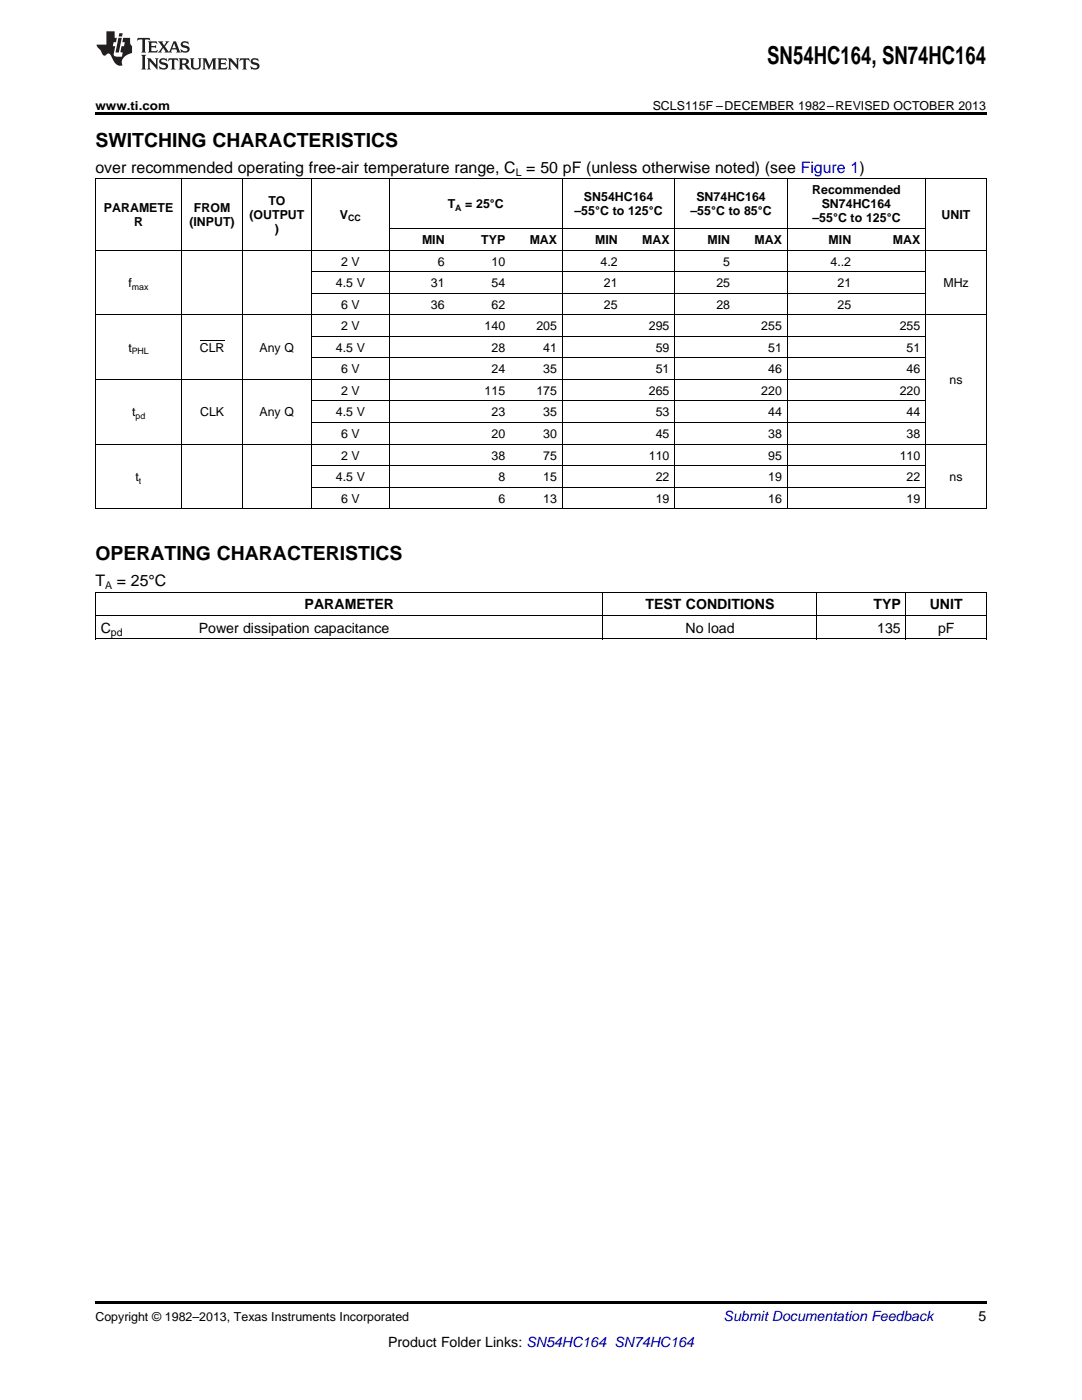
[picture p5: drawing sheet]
<svg xmlns="http://www.w3.org/2000/svg" width="216mm" height="279mm" viewBox="0 0 216 279" stroke-linecap="round" stroke-linejoin="round" font-family="sans-serif">
<path d="M19 22.5h177.8v.5h-177.8zM19 259.7h177.8v.5h-177.8z" fill="#000"/>
<g fill="none" stroke="#000" stroke-width=".2">
<path d="M19 35.6h177.8M19.1 35.7v65.9M36.2 35.7v65.9M48.3 35.7v65.9M62.1 35.7v65.9M77.7 35.7v65.9M112.2 35.7v65.9M134.6 35.7v65.9M157.1 35.7v65.9M184.7 35.7v65.9M196.8 35.7v65.9M19 49.9h177.8"/>
<path d="M62.2 58.5h122.5M62.2 54.2h122.5M77.7 45.6h107M19 75.7h165.7M19 62.8h177.8M62.2 71.4h122.5M62.2 67.1h122.5M19 88.6h177.8M62.2 97.2h122.5M62.2 92.9h122.5M62.2 84.3h122.5M62.2 80h122.5"/>
<path d="M19 118.2h177.8M19 101.5h177.8M19.1 118.3v9.3M120.3 118.3v9.3M163 118.3v9.3M180.8 118.3v9.3M196.8 118.3v9.3M19 127.5h177.8M19 122.9h177.8"/>
</g>
<g fill="#231f20">
<path d="M27.5 7.6l-.1 .5 .4-.2h.6v.1v2.1l-.2 .4h1l-.3-.4v-2.1l.1-.1h.5l.5 .2-.2-.5zM29.5 8.3l.2 .3v1.5l-.2 .4h1.8l.2-.6a1.04 1.04 0 0 1-1.3 .2v-.7h.6l.3 .2v-.6l-.3 .2h-.6v-.6l.8-.1 .4 .3-.2-.5zM31.5 8.3l.9 1.1-.9 1.1h.8l-.2-.2 .5-.7 .4 .7-.2 .2h1.5l-.1-.2 .1-.4h.9l.1 .4-.2 .2h1l-.3-.3-.7-1.9h-.5l-.9 2-.8-1 .9-1h-.8l.1 .3-.3 .5-.4-.6 .2-.2zM34.7 8.6l.4 1h-.7zM36.3 8.4a.63 .63 0 0 0-.2 .7 .63 .63 0 0 0 .6 .4l.6 .2 .1 .2a.75 .75 0 0 1-.7 .4 .75 .75 0 0 1-.6-.5l.1 .7 .1-.1a1.11 1.11 0 0 0 1.5-.6 1.13 1.13 0 0 0-1.2-.8l-.1-.4a1.04 1.04 0 0 1 1.2 .2l-.2-.5-.1 .1-.5-.2zM28.2 10.9l.2 .4v2.2l-.2 .4h1l-.3-.4v-2.2l.3-.4zM29.3 11.6l.3 .4v1.5l-.3 .4h.8l-.2-.4v-1.3l1.5 1.7v-1.9l.2-.4h-.7l.2 .4v.9l-1.1-1.3zM32 11.8a.62 .62 0 0 0-.2 .7 .62 .62 0 0 0 .6 .4l.6 .1 .1 .3a.76 .76 0 0 1-.7 .3 .76 .76 0 0 1-.6-.4l.1 .7 .1-.1a1.11 1.11 0 0 0 1.5-.6 1.13 1.13 0 0 0-1.2-.8l-.1-.4a1.04 1.04 0 0 1 1.2 .2l-.2-.6-.1 .1-.5-.1zM33.7 11.6l-.2 .6a.61 .61 0 0 1 .8-.3v1.6l-.2 .4h.9l-.2-.4v-1.6a.63 .63 0 0 1 .8 .3l-.2-.6zM35.6 11.6l.3 .4v1.5l-.3 .4h1l-.2-.2v-.8l.5 .2a.76 .76 0 0 0 1.2 .7l-1-1a.58 .58 0 0 0 .6-.5 .58 .58 0 0 0-.5-.6zM36.4 11.9h.1a.45 .45 0 0 1 .5 .1 .45 .45 0 0 1 .1 .5l-.7 .2zM37.9 11.6l.2 .2a2.17 2.17 0 0 0 .3 1.9 .99 .99 0 0 0 1.6-.6v-1.1l.2-.4h-.7l.2 .2a1.92 1.92 0 0 1-.2 1.8 .6 .6 0 0 1-.9-.5v-1.1l.2-.4zM40.4 11.6l.2 .4v1.5l-.2 .4h.7l-.2-.4v-1.4l.8 1.8 .8-1.8v1.4l-.2 .4h.9l-.2-.4v-1.5l.2-.4h-.8l-.6 1.5-.6-1.5zM43.4 11.6l.2 .4v1.5l-.2 .4h1.8l.2-.6a1.04 1.04 0 0 1-1.3 .1v-.6h.5l.4 .2v-.6l-.4 .2h-.5v-.7h.8l.3 .3-.1-.6zM45.5 11.6l.2 .4v1.5l-.2 .4h.7l-.2-.4v-1.3l1.5 1.7v-1.9l.2-.4h-.7l.2 .4v.9l-1.1-1.3zM47.9 11.6l-.1 .6a.61 .61 0 0 1 .8-.3v1.6l-.3 .4h1l-.3-.4 .1-1.6a.63 .63 0 0 1 .7 .3l-.1-.6zM50.2 11.8a.62 .62 0 0 0-.2 .7 .62 .62 0 0 0 .6 .4l.6 .1 .2 .3a.76 .76 0 0 1-.8 .3 .76 .76 0 0 1-.6-.4l.1 .7 .2-.1a1.11 1.11 0 0 0 1.5-.6 1.13 1.13 0 0 0-1.3-.8l-.1-.4a1.04 1.04 0 0 1 1.2 .2l-.1-.6-.2 .1-.5-.1z"/>
<path d="M21.2 6.3v2.6h-1.9l.1 .4 .7 .9a.91 .91 0 0 0 1 .8 .56 .56 0 0 1 .5-.3 .56 .56 0 0 1 .5 .3l.4 .8a1.53 1.53 0 0 0 1.9 1.2 1.54 1.54 0 0 1 1-2.1l.9-.3v-1.4a1.52 1.52 0 0 1-.3-1.6h-1.4l-.2 .8h.5l-.2 .8h-.4l-.2 1v.2l.4 .1-.2 .8a1.93 1.93 0 0 1-1.6-.3l.3-1.8h-.5l.2-.8h.4l.2-.8h-.4v-1.3zM23.6 7.6l-.6 2.9h.7l.6-2.9zM23.8 6.6l-.1 .7h.6l.2-.7z"/>
</g>
<path d="M39.9 68.1h4.9" fill="none" stroke="#000" stroke-width=".2"/>
<text font-size="4.9" x="153.1" y="12.8">SN54HC164, SN74HC164</text>
<g font-size="3.9">
<text x="19" y="29.3">SWITCHING CHARACTERISTICS</text>
<text x="19" y="111.8">OPERATING CHARACTERISTICS</text>
</g>
<g font-size="3.2">
<text x="19" y="34.4">over recommended operating free-air temperature range, C = 50 pF (unless otherwise noted) (see Figure 1)</text>
<text x="19" y="117">T</text>
<text x="23.3" y="117">= 25°C</text>
</g>
<g font-size="2.8">
<text x="60.8" y="121.6">PARAMETER</text>
<text x="128.8" y="121.6">TEST CONDITIONS</text>
<text x="174.3" y="121.6">TYP</text>
<text x="185.5" y="121.6">UNIT</text>
<text x="20.1" y="126.3">C</text>
<text x="39.7" y="126.3">Power dissipation capacitance</text>
<text x="136.8" y="126.3">No load</text>
<text x="175" y="126.3">135</text>
<text x="187.2" y="126.3">pF</text>
<text x="195.3" y="263.6">5</text>
<text x="77.4" y="268.9">Product Folder Links: SN54HC164 SN74HC164</text>
</g>
<text font-size="2.8" fill="#0000c8" x="144.4" y="263.6">Submit Documentation Feedback</text>
<g font-size="2.5">
<text x="19" y="21.9">www.ti.com</text>
<text x="130.2" y="21.9">SCLS115F –DECEMBER 1982–REVISED OCTOBER 2013</text>
<text x="53.6" y="40.9">TO</text>
<text x="89.4" y="41.6">T</text>
<text x="92.9" y="41.6">= 25°C</text>
<text x="116.5" y="40.1">SN54HC164</text>
<text x="139" y="40.1">SN74HC164</text>
<text x="162.1" y="38.7">Recommended</text>
<text x="164" y="41.6">SN74HC164</text>
<text x="20.7" y="42.3">PARAMETE</text>
<text x="26.8" y="45.1">R</text>
<text x="37.8" y="45.1">(INPUT)</text>
<text x="38.7" y="42.3">FROM</text>
<text x="49.8" y="43.7">(OUTPUT</text>
<text x="54.9" y="46.5">)</text>
<text x="67.8" y="43.7">V</text>
<text x="114.7" y="43">–55°C to 125°C</text>
<text x="137.8" y="43">–55°C to 85°C</text>
<text x="162.1" y="44.4">–55°C to 125°C</text>
<text x="187.9" y="43.7">UNIT</text>
<text x="68.1" y="53">2 V</text>
<text x="84.2" y="48.7">MIN</text>
<text x="87.3" y="53">6</text>
<text x="96" y="48.7">TYP</text>
<text x="98.1" y="53">10</text>
<text x="105.7" y="48.7">MAX</text>
<text x="118.7" y="48.7">MIN</text>
<text x="119.8" y="53">4.2</text>
<text x="128.1" y="48.7">MAX</text>
<text x="141.2" y="48.7">MIN</text>
<text x="144.3" y="53">5</text>
<text x="150.6" y="48.7">MAX</text>
<text x="165.3" y="48.7">MIN</text>
<text x="165.7" y="53">4..2</text>
<text x="178.2" y="48.7">MAX</text>
<text x="25.6" y="57.3">f</text>
<text x="67" y="57.3">4.5 V</text>
<text x="86" y="57.3">31</text>
<text x="98.1" y="57.3">54</text>
<text x="120.5" y="57.3">21</text>
<text x="142.9" y="57.3">25</text>
<text x="167.1" y="57.3">21</text>
<text x="188.2" y="57.3">MHz</text>
<text x="68.1" y="61.6">6 V</text>
<text x="68.1" y="65.9">2 V</text>
<text x="86" y="61.6">36</text>
<text x="96.7" y="65.9">140</text>
<text x="98.1" y="61.6">62</text>
<text x="107" y="65.9">205</text>
<text x="120.5" y="61.6">25</text>
<text x="129.5" y="65.9">295</text>
<text x="142.9" y="61.6">28</text>
<text x="151.9" y="65.9">255</text>
<text x="167.1" y="61.6">25</text>
<text x="179.5" y="65.9">255</text>
<text x="25.6" y="70.2">t</text>
<text x="39.9" y="70.2">CLR</text>
<text x="51.8" y="70.2">Any Q</text>
<text x="67" y="70.2">4.5 V</text>
<text x="98.1" y="70.2">28</text>
<text x="108.4" y="70.2">41</text>
<text x="130.8" y="70.2">59</text>
<text x="153.3" y="70.2">51</text>
<text x="180.9" y="70.2">51</text>
<text x="68.1" y="74.5">6 V</text>
<text x="98.1" y="74.5">24</text>
<text x="108.4" y="74.5">35</text>
<text x="130.8" y="74.5">51</text>
<text x="153.3" y="74.5">46</text>
<text x="180.9" y="74.5">46</text>
<text x="189.5" y="76.7">ns</text>
<text x="26.4" y="83.1">t</text>
<text x="39.9" y="83.1">CLK</text>
<text x="51.8" y="83.1">Any Q</text>
<text x="67" y="83.1">4.5 V</text>
<text x="68.1" y="78.8">2 V</text>
<text x="96.7" y="78.8">115</text>
<text x="98.1" y="83.1">23</text>
<text x="107" y="78.8">175</text>
<text x="108.4" y="83.1">35</text>
<text x="129.5" y="78.8">265</text>
<text x="130.8" y="83.1">53</text>
<text x="151.9" y="78.8">220</text>
<text x="153.3" y="83.1">44</text>
<text x="179.5" y="78.8">220</text>
<text x="180.9" y="83.1">44</text>
<text x="68.1" y="87.4">6 V</text>
<text x="98.1" y="87.4">20</text>
<text x="108.4" y="87.4">30</text>
<text x="130.8" y="87.4">45</text>
<text x="153.3" y="87.4">38</text>
<text x="180.9" y="87.4">38</text>
<text x="68.1" y="91.7">2 V</text>
<text x="98.1" y="91.7">38</text>
<text x="108.4" y="91.7">75</text>
<text x="129.5" y="91.7">110</text>
<text x="153.3" y="91.7">95</text>
<text x="179.5" y="91.7">110</text>
<text x="27.1" y="96">t</text>
<text x="67" y="96">4.5 V</text>
<text x="68.1" y="100.3">6 V</text>
<text x="99.4" y="96">8</text>
<text x="99.4" y="100.3">6</text>
<text x="108.4" y="96">15</text>
<text x="108.4" y="100.3">13</text>
<text x="130.8" y="96">22</text>
<text x="130.8" y="100.3">19</text>
<text x="153.3" y="96">19</text>
<text x="153.3" y="100.3">16</text>
<text x="180.9" y="96">22</text>
<text x="180.9" y="100.3">19</text>
<text x="189.5" y="96">ns</text>
<text x="19" y="263.6">Copyright © 1982–2013, Texas Instruments Incorporated</text>
</g>
<g font-size="2.1">
<text x="102.9" y="35.1">L</text>
<text x="21" y="117.6">A</text>
<text x="22.1" y="126.9">pd</text>
</g>
<g font-size="1.8">
<text x="69.5" y="44.2">CC</text>
<text x="90.8" y="42.1">A</text>
<text x="26.3" y="57.8">max</text>
<text x="26.3" y="70.7">PHL</text>
<text x="27" y="83.6">pd</text>
<text x="27.7" y="96.5">t</text>
</g>
</svg>
